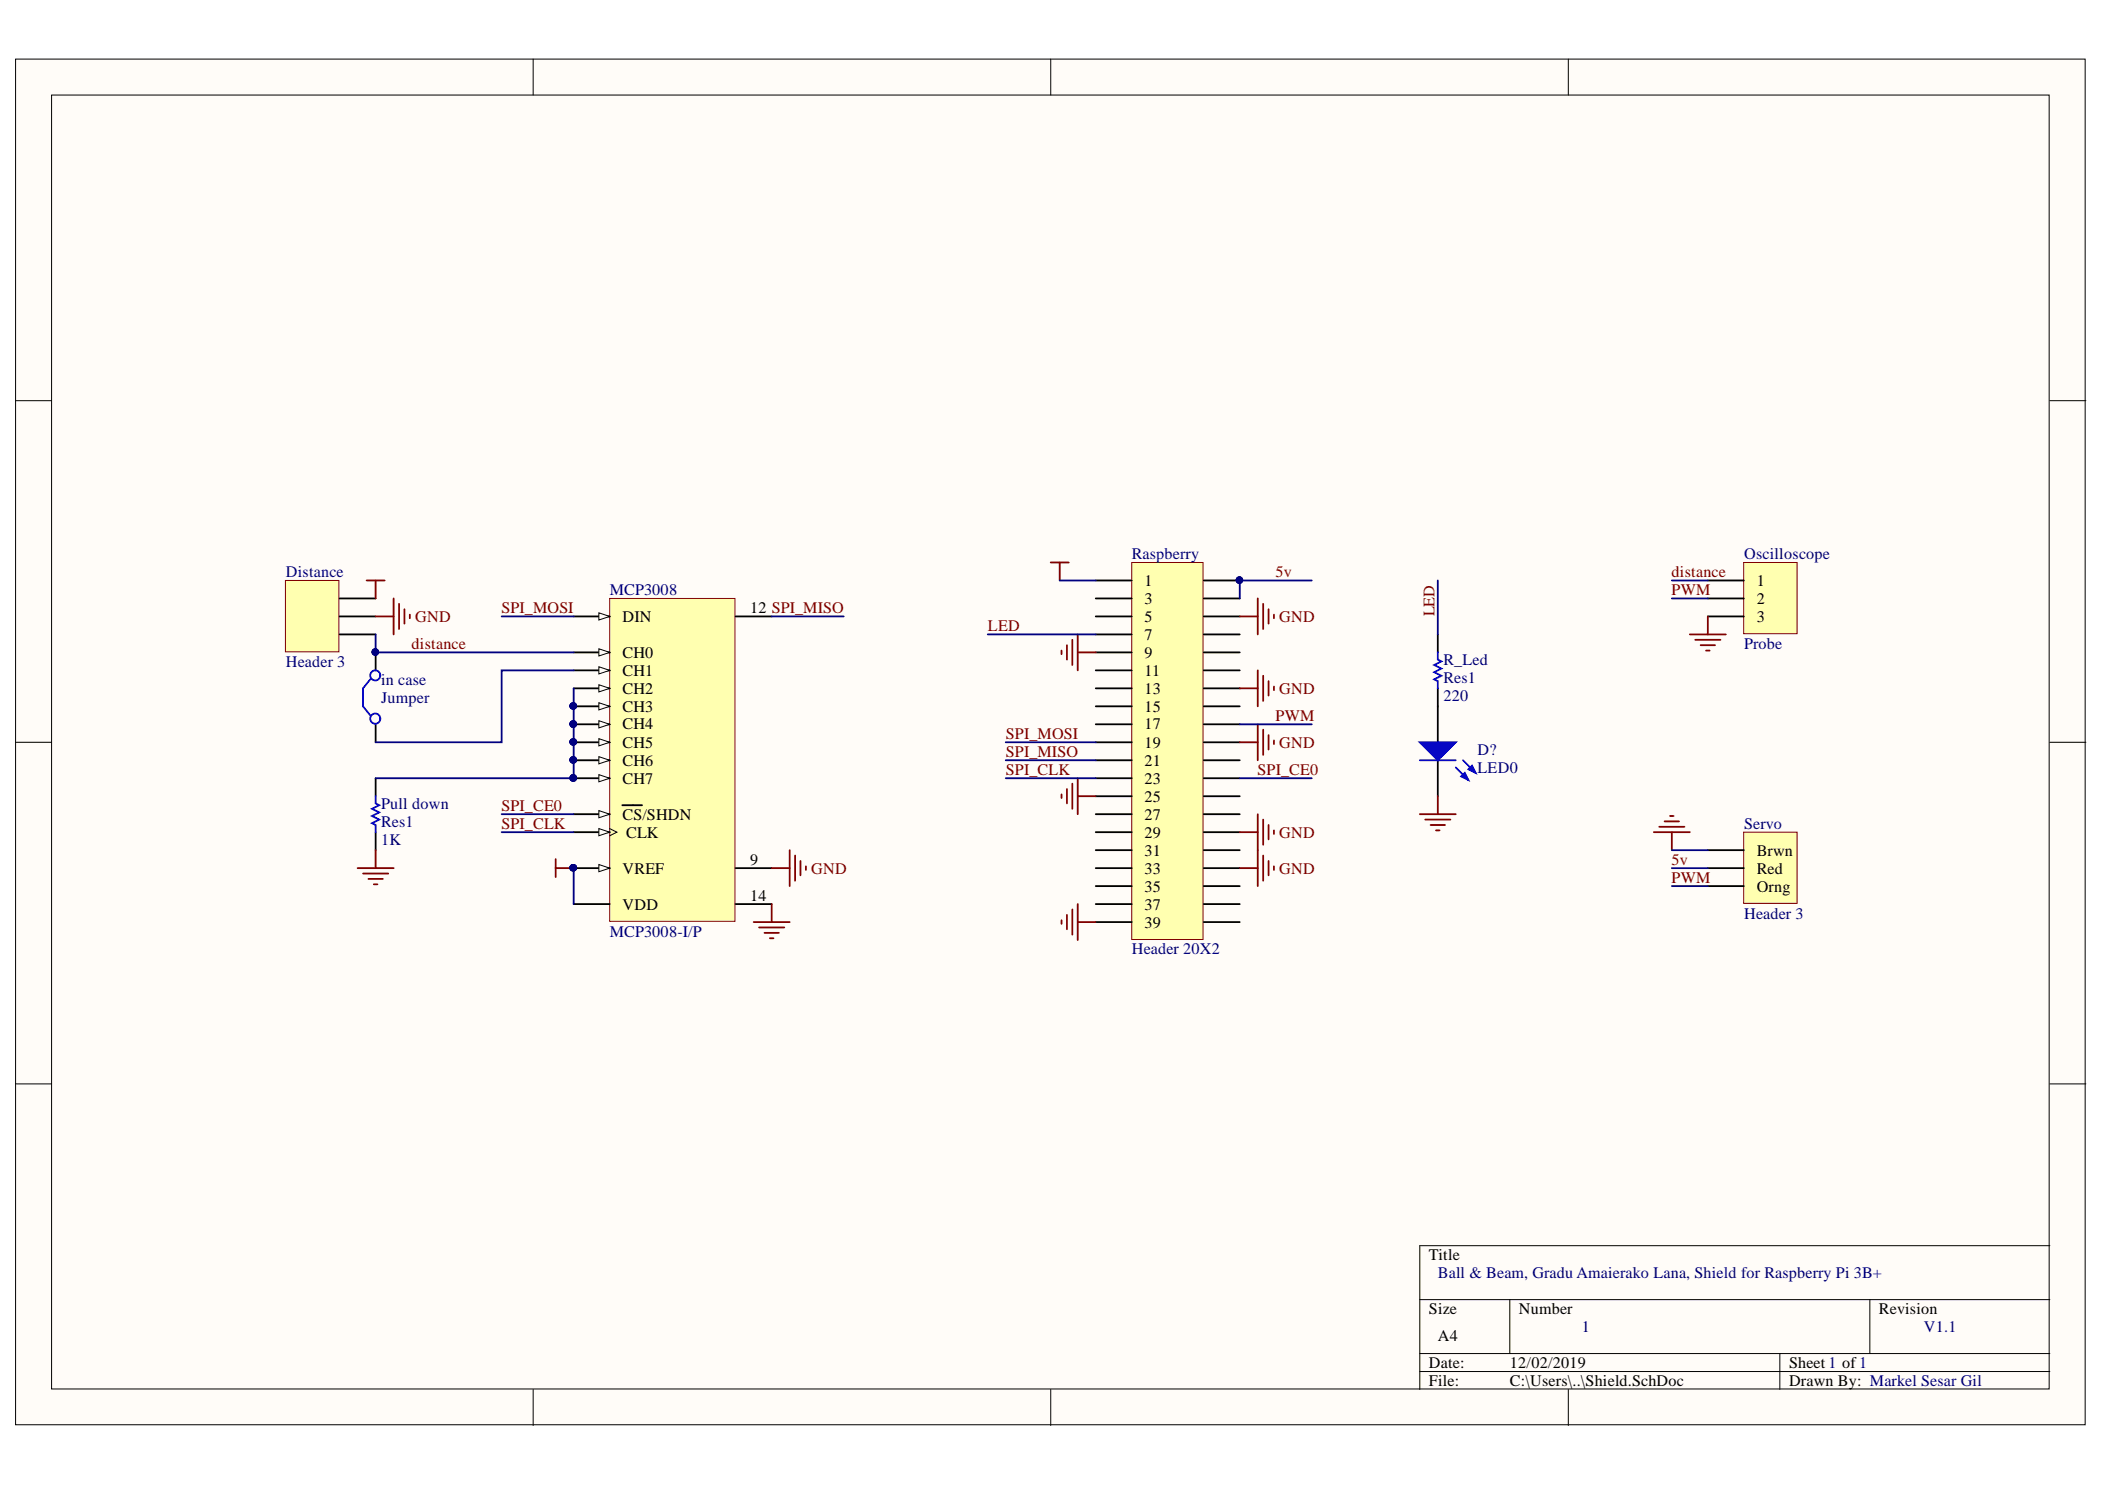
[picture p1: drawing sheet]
<svg xmlns="http://www.w3.org/2000/svg" width="297mm" height="210mm" viewBox="0 0 297 210" stroke-linecap="round" stroke-linejoin="round" font-family="sans-serif">
<g fill="#fffcf8" stroke="#000" stroke-width=".14">
<path d="M2.2 8.3h292v192.7h-292z"/>
<path d="M7.3 13.4h281.9v182.5h-281.9z"/>
</g>
<g fill="none" stroke="#000" stroke-width=".14">
<path d="M75.2 8.3v5.1M148.3 8.3v5.1M221.3 8.3v5.1M2.2 56.5h5.1M289.3 56.5h5M2.2 104.7h5.1M289.3 104.7h5M2.2 152.9h5.1M289.3 152.9h5M289.3 175.7h-89v20.3M75.2 196v5.1M148.3 196v5.1"/>
<path d="M200.3 183.3h89M200.3 190.9h89M200.3 193.5h89M213 183.3v7.6M221.3 196v5.1M251.2 190.9v5.1M263.9 183.3v7.6"/>
</g>
<path d="M86 84.4h17.7v45.6h-17.7z" fill="#ffffb0" stroke="#800000" stroke-width=".14"/>
<path d="M80.9 97.1h5.1" fill="none" stroke="#000" stroke-width=".25"/>
<path d="M84.5 96.6l1.5 .5-1.5 .5z" fill="#fffcf8"/>
<path d="M84.5 96.6l1.5 .5-1.5 .5z" fill="none" stroke="#000" stroke-width=".14"/>
<path d="M80.9 99.6h5.1" fill="none" stroke="#000" stroke-width=".25"/>
<path d="M84.5 99.1l1.5 .5-1.5 .5z" fill="#fffcf8"/>
<path d="M84.5 99.1l1.5 .5-1.5 .5z" fill="none" stroke="#000" stroke-width=".14"/>
<circle cx="80.9" cy="99.6" r=".46" fill="#000080" stroke="#000080" stroke-width=".14"/>
<path d="M80.9 114.9h5.1M103.8 122.5h5.1" fill="none" stroke="#000" stroke-width=".25"/>
<path d="M84.5 114.3l1.5 .6-1.5 .5z" fill="#fffcf8"/>
<path d="M84.5 114.3l1.5 .6-1.5 .5zM86 116.9l1 .5-1 .5" fill="none" stroke="#000" stroke-width=".14"/>
<path d="M80.9 117.4h5.1M87.8 113.6h2.8" fill="none" stroke="#000" stroke-width=".25"/>
<path d="M84.5 116.9l1.5 .5-1.5 .5z" fill="#fffcf8"/>
<path d="M84.5 116.9l1.5 .5-1.5 .5z" fill="none" stroke="#000" stroke-width=".14"/>
<path d="M80.9 122.5h5.1" fill="none" stroke="#000" stroke-width=".25"/>
<path d="M84.5 122l1.5 .5-1.5 .5z" fill="#fffcf8"/>
<path d="M84.5 122l1.5 .5-1.5 .5z" fill="none" stroke="#000" stroke-width=".14"/>
<circle cx="80.9" cy="122.4" r=".46" fill="#000080" stroke="#000080" stroke-width=".14"/>
<path d="M80.9 87h5.1" fill="none" stroke="#000" stroke-width=".25"/>
<path d="M84.5 86.4l1.5 .6-1.5 .5z" fill="#fffcf8"/>
<path d="M84.5 86.4l1.5 .6-1.5 .5z" fill="none" stroke="#000" stroke-width=".14"/>
<path d="M80.9 92h5.1" fill="none" stroke="#000" stroke-width=".25"/>
<path d="M84.5 91.5l1.5 .5-1.5 .5z" fill="#fffcf8"/>
<path d="M84.5 91.5l1.5 .5-1.5 .5z" fill="none" stroke="#000" stroke-width=".14"/>
<path d="M80.9 94.6h5.1" fill="none" stroke="#000" stroke-width=".25"/>
<path d="M84.5 94.1l1.5 .5-1.5 .5z" fill="#fffcf8"/>
<path d="M84.5 94.1l1.5 .5-1.5 .5z" fill="none" stroke="#000" stroke-width=".14"/>
<path d="M103.8 87h5.1M80.9 107.2h5.1M80.9 127.5h5.1M103.8 127.5h5.1" fill="none" stroke="#000" stroke-width=".25"/>
<path d="M84.5 106.7l1.5 .5-1.5 .6z" fill="#fffcf8"/>
<path d="M84.5 106.7l1.5 .5-1.5 .6z" fill="none" stroke="#000" stroke-width=".14"/>
<circle cx="80.9" cy="107.2" r=".46" fill="#000080" stroke="#000080" stroke-width=".14"/>
<path d="M80.9 109.8h5.1" fill="none" stroke="#000" stroke-width=".25"/>
<path d="M84.5 109.3l1.5 .5-1.5 .5z" fill="#fffcf8"/>
<path d="M84.5 109.3l1.5 .5-1.5 .5z" fill="none" stroke="#000" stroke-width=".14"/>
<circle cx="80.9" cy="109.7" r=".47" fill="#000080" stroke="#000080" stroke-width=".14"/>
<path d="M80.9 102.2h5.1" fill="none" stroke="#000" stroke-width=".25"/>
<path d="M84.5 101.7l1.5 .5-1.5 .5z" fill="#fffcf8"/>
<path d="M84.5 101.7l1.5 .5-1.5 .5z" fill="none" stroke="#000" stroke-width=".14"/>
<circle cx="80.9" cy="102.1" r=".47" fill="#000080" stroke="#000080" stroke-width=".14"/>
<path d="M80.9 104.7h5.1" fill="none" stroke="#000" stroke-width=".25"/>
<path d="M84.5 104.2l1.5 .5-1.5 .5z" fill="#fffcf8"/>
<path d="M84.5 104.2l1.5 .5-1.5 .5z" fill="none" stroke="#000" stroke-width=".14"/>
<g fill="#000080" stroke="#000080" stroke-width=".14">
<circle cx="80.9" cy="104.7" r=".46"/>
<circle cx="80.9" cy="99.6" r=".46"/>
<circle cx="80.9" cy="122.4" r=".46"/>
<circle cx="80.9" cy="107.2" r=".46"/>
<circle cx="80.9" cy="109.7" r=".47"/>
<circle cx="80.9" cy="102.1" r=".47"/>
</g>
<path d="M159.7 79.3h10.1v53.2h-10.1z" fill="#ffffb0" stroke="#800000" stroke-width=".14"/>
<g fill="none" stroke="#000" stroke-width=".25">
<path d="M154.6 81.9h5.1M154.6 84.4h5.1M154.6 87h5.1M154.6 89.5h5.1M154.6 92h5.1M154.6 94.6h5.1M154.6 97.1h5.1M154.6 99.6h5.1M169.9 81.9h5M169.9 84.4h5M169.9 87h5M169.9 89.5h5"/>
<path d="M169.9 92h5M169.9 94.6h5M169.9 97.1h5M169.9 99.6h5M154.6 102.2h5.1M154.6 104.7h5.1M154.6 107.2h5.1M154.6 109.8h5.1M154.6 112.3h5.1M154.6 114.9h5.1M154.6 117.4h5.1M154.6 119.9h5.1"/>
<path d="M169.9 102.2h5M169.9 104.7h5M169.9 107.2h5M169.9 109.8h5M169.9 112.3h5M169.9 114.9h5M169.9 117.4h5M169.9 119.9h5M154.6 122.5h5.1M154.6 125h5.1M154.6 127.5h5.1M154.6 130.1h5.1"/>
<path d="M169.9 122.5h5M169.9 125h5M169.9 127.5h5M169.9 130.1h5"/>
</g>
<circle cx="174.9" cy="81.8" r=".46" fill="#000080" stroke="#000080" stroke-width=".14"/>
<path d="M246 117.4h7.6v10h-7.6z" fill="#ffffb0" stroke="#800000" stroke-width=".14"/>
<path d="M202.9 99.6v5.1M202.9 107.2v5.1M241 119.9h5.1M241 122.5h5.1M241 125h5.1" fill="none" stroke="#000" stroke-width=".25"/>
<path d="M200.3 104.7h5.1l-2.5 2.5z" fill="#00f"/>
<path d="M200.3 104.7h5.1l-2.5 2.5zM205.4 108.3l1.8 1.7M206.4 107.2l1.8 1.8" fill="none" stroke="#00f" stroke-width=".25"/>
<path d="M206.2 109.5l.5-.5 .5 1z" fill="#00f"/>
<path d="M206.2 109.5l.5-.5 .5 1z" fill="none" stroke="#00f" stroke-width=".25"/>
<path d="M207.2 108.5l.5-.5 .5 1z" fill="#00f"/>
<path d="M202.9 92v1l.5 .3-1 .5 1 .5-1 .5 1 .5-1 .5 .5 .3v1M200.3 107.2h5.1M207.2 108.5l.5-.5 .5 1z" fill="none" stroke="#00f" stroke-width=".25"/>
<path d="M202.9 89.5v2.5M202.9 97.1v2.5" fill="none" stroke="#000" stroke-width=".25"/>
<g fill="none" stroke="#800000" stroke-width=".25">
<path d="M148.3 79.3h2.5M149.5 79.3v2.6M149.8 91.8v.5M150.6 91v2M151.3 90.3v3.5M152.1 89.5v5.1M152.1 92h2.5M174.9 87h2.6M174.9 97.1h2.6M177.5 84.4v5.1M177.5 94.6v5M178.2 85.2v3.5"/>
<path d="M178.2 95.3v3.6M179 85.9v2.1M179 96.1v2M179.8 86.7v.5M179.8 96.8v.6M111.4 119.9v5.1M149.8 112.1v.5M150.6 111.3v2M151.3 110.5v3.6M152.1 109.8v5.1M152.1 112.3h2.5M174.9 117.4h2.6"/>
<path d="M174.9 104.7h2.6M177.5 102.2v5M177.5 114.9v10.1M178.2 102.9v3.6M178.2 115.6v3.6M179 103.7v2M179 116.4v2M179.8 104.5v.5M179.8 117.1v.5M200.3 114.9h5.1M201.1 115.6h3.6M201.9 116.4h2"/>
<path d="M202.6 117.1h.5M202.9 112.3v2.6M106.4 130.1h5M107.1 130.8h3.6M107.9 131.6h2M108.6 132.4h.5M108.9 127.5v2.6M108.9 122.5h2.5M112.2 120.7v3.5M113 121.4v2.1M113.7 122.2v.5M149.8 129.8v.5"/>
<path d="M150.6 129.1v2M151.3 128.3v3.5M152.1 127.5v5.1M152.1 130.1h2.5M174.9 122.5h2.6M178.2 120.7v3.5M179 121.4v2.1M179.8 122.2v.5"/>
</g>
<path d="M40.3 81.9h7.5v10.1h-7.5z" fill="#ffffb0" stroke="#800000" stroke-width=".14"/>
<path d="M47.9 89.5h5.1M47.9 87h5.1M47.9 84.4h5.1M53 92v2.6M53 102.2v2.5M53 109.8v2.5M53 117.4v2.5" fill="none" stroke="#000" stroke-width=".25"/>
<g fill="none" stroke="#800000" stroke-width=".25">
<path d="M51.7 81.9h2.6M53 81.9v2.5M53 87h2.5M55.5 84.4v5.1M56.3 85.2v3.5M57.1 85.9v2.1M57.8 86.7v.5M53 119.9v2.6M233.4 117.4h5.1M234.1 116.6h3.6M234.9 115.9h2M235.7 115.1h.5"/>
<path d="M235.9 117.4v2.5M50.5 122.5h5M51.2 123.2h3.6M52 124h2M52.8 124.7h.5M78.4 121.2v2.5M78.4 122.5h2.5"/>
</g>
<g fill="#000080" stroke="#000080" stroke-width=".14">
<circle cx="80.9" cy="122.4" r=".46"/>
<circle cx="53" cy="92" r=".46"/>
</g>
<g fill="none" stroke="#00f" stroke-width=".25">
<path d="M52.2 95.8l-1 1.3v2.5l1 1.3M53 112.3v1l.5 .3-1 .5 1 .5-1 .5 1 .5-1 .5 .5 .3v1"/>
<circle cx="53" cy="95.3" r=".71"/>
<circle cx="53" cy="101.4" r=".72"/>
</g>
<path d="M246 79.3h7.6v10.1h-7.6z" fill="#ffffb0" stroke="#800000" stroke-width=".14"/>
<path d="M241 81.9h5.1M241 84.4h5.1M241 87h5.1" fill="none" stroke="#000" stroke-width=".25"/>
<path d="M238.5 89.5h5M239.2 90.3h3.6M240 91h2M240.7 91.8h.5M241 87v2.5" fill="none" stroke="#800000" stroke-width=".25"/>
<g fill="none" stroke="#000080" stroke-width=".25">
<path d="M53 89.5v2.5h27.9M70.8 87h10.1M80.9 94.6h-10.1v10.1h-17.8M80.9 97.1v12.7h-27.9M108.9 87h10.2M139.4 89.5h15.2M149.5 81.9h5.1M185.1 81.9h-10.2v2.5M202.9 81.9v7.6M235.9 81.9h5.1M235.9 84.4h5.1M70.8 114.9h10.1"/>
<path d="M70.8 117.4h10.1M141.9 109.8h12.7M141.9 107.2h12.7M141.9 104.7h12.7M174.9 109.8h10.2M174.9 102.2h10.2M235.9 119.9h5.1M80.9 122.5v5M235.9 125h5.1M235.9 122.5h5.1"/>
</g>
<g fill="#000080" stroke="#000080" stroke-width=".14">
<circle cx="53" cy="92" r=".46"/>
<circle cx="80.9" cy="99.6" r=".46"/>
<circle cx="80.9" cy="102.1" r=".47"/>
<circle cx="80.9" cy="104.7" r=".46"/>
<circle cx="80.9" cy="107.2" r=".46"/>
<circle cx="80.9" cy="109.7" r=".47"/>
<circle cx="80.9" cy="122.4" r=".46"/>
<circle cx="174.9" cy="81.8" r=".46"/>
</g>
<g font-size="2.3" fill="#000080">
<text x="40.3" y="81.4">Distance</text>
<text x="86.1" y="83.9">MCP3008</text>
<text x="159.7" y="78.8">Raspberry</text>
<text x="246.1" y="78.8">Oscilloscope</text>
<text x="40.3" y="94">Header 3</text>
<text x="203.7" y="93.8">R_Led</text>
<text x="246.1" y="91.5">Probe</text>
<text x="53.8" y="96.6">in case</text>
<text x="53.8" y="99.1">Jumper</text>
<text x="203.7" y="98.9">220</text>
<text x="203.7" y="96.3">Res1</text>
<text x="208.5" y="106.5">D?</text>
<text x="208.5" y="109.1">LED0</text>
<text x="53.8" y="119.2">1K</text>
<text x="53.8" y="114.1">Pull down</text>
<text x="53.8" y="116.7">Res1</text>
<text x="246.1" y="116.9">Servo</text>
<text x="246.1" y="129.6">Header 3</text>
<text x="86.1" y="132.1">MCP3008-I/P</text>
<text x="159.7" y="134.6">Header 20X2</text>
<text x="202.9" y="180.3">Ball &amp; Beam, Gradu Amaierako Lana, Shield for Raspberry Pi 3B+</text>
<text x="223.2" y="187.9">1</text>
<text x="271.5" y="187.9">V1.1</text>
</g>
<g font-size="2.3">
<text x="161.5" y="82.6">1</text>
<text x="247.9" y="82.6">1</text>
<text x="87.8" y="87.7">DIN</text>
<text x="105.9" y="86.4">12 SPI_MISO</text>
<text x="161.5" y="85.2">3</text>
<text x="161.5" y="87.7">5</text>
<text x="247.9" y="85.2">2</text>
<text x="247.9" y="87.7">3</text>
<text x="87.8" y="92.8">CH0</text>
<text x="87.8" y="95.3">CH1</text>
<text x="161.5" y="90.2">7</text>
<text x="161.5" y="92.8">9</text>
<text x="161.5" y="95.3">11</text>
<text x="87.8" y="97.8">CH2</text>
<text x="87.8" y="100.4">CH3</text>
<text x="161.5" y="97.8">13</text>
<text x="161.5" y="100.4">15</text>
<text x="87.8" y="102.9">CH4</text>
<text x="87.8" y="105.5">CH5</text>
<text x="161.5" y="102.9">17</text>
<text x="161.5" y="105.5">19</text>
<text x="87.8" y="108.1">CH6</text>
<text x="87.8" y="110.6">CH7</text>
<text x="161.5" y="108.1">21</text>
<text x="161.5" y="110.6">23</text>
<text x="161.5" y="113.1">25</text>
<text x="87.8" y="115.7">CS/SHDN</text>
<text x="88.4" y="118.2">CLK</text>
<text x="161.5" y="115.7">27</text>
<text x="161.5" y="118.2">29</text>
<text x="87.8" y="123.2">VREF</text>
<text x="105.9" y="122">9</text>
<text x="161.5" y="120.7">31</text>
<text x="161.5" y="123.2">33</text>
<text x="161.5" y="125.8">35</text>
<text x="247.9" y="120.7">Brwn</text>
<text x="247.9" y="123.2">Red</text>
<text x="247.9" y="125.8">Orng</text>
<text x="87.8" y="128.3">VDD</text>
<text x="105.9" y="127">14</text>
<text x="161.5" y="128.3">37</text>
<text x="161.5" y="130.8">39</text>
<text x="201.6" y="177.8">Title</text>
<text x="201.6" y="185.4">Size</text>
<text x="214.3" y="185.4">Number</text>
<text x="265.1" y="185.4">Revision</text>
<text x="202.9" y="189.2">A4</text>
<text x="201.6" y="193">Date:</text>
<text x="201.6" y="195.5">File:</text>
<text x="213.1" y="193">12/02/2019</text>
<text x="213.1" y="195.5">C:\Users\..\Shield.SchDoc</text>
<text x="252.5" y="193">Sheet 1 of1</text>
<text x="252.5" y="195.5">Drawn By: Markel Sesar Gil</text>
</g>
<g font-size="2.3" fill="#800000">
<text x="180" y="81.4">5v</text>
<text x="235.9" y="83.9">PWM</text>
<text x="235.9" y="81.4">distance</text>
<text x="58.6" y="87.7">GND</text>
<text x="70.8" y="86.4">SPI_MOSI</text>
<text x="139.4" y="89">LED</text>
<text x="180.5" y="87.7">GND</text>
<text x="202.4" y="86.9" transform="rotate(-90 202.4 86.9)">LED</text>
<text x="58.1" y="91.5">distance</text>
<text x="180" y="101.6">PWM</text>
<text x="180.5" y="97.8">GND</text>
<text x="142" y="106.8">SPI_MISO</text>
<text x="142" y="104.3">SPI_MOSI</text>
<text x="180.5" y="105.5">GND</text>
<text x="142" y="109.3">SPI_CLK</text>
<text x="177.5" y="109.3">SPI_CE0</text>
<text x="70.8" y="114.4">SPI_CE0</text>
<text x="70.8" y="116.9">SPI_CLK</text>
<text x="180.5" y="118.2">GND</text>
<text x="114.5" y="123.2">GND</text>
<text x="180.5" y="123.2">GND</text>
<text x="235.9" y="124.5">PWM</text>
<text x="235.9" y="122">5v</text>
</g>
</svg>
